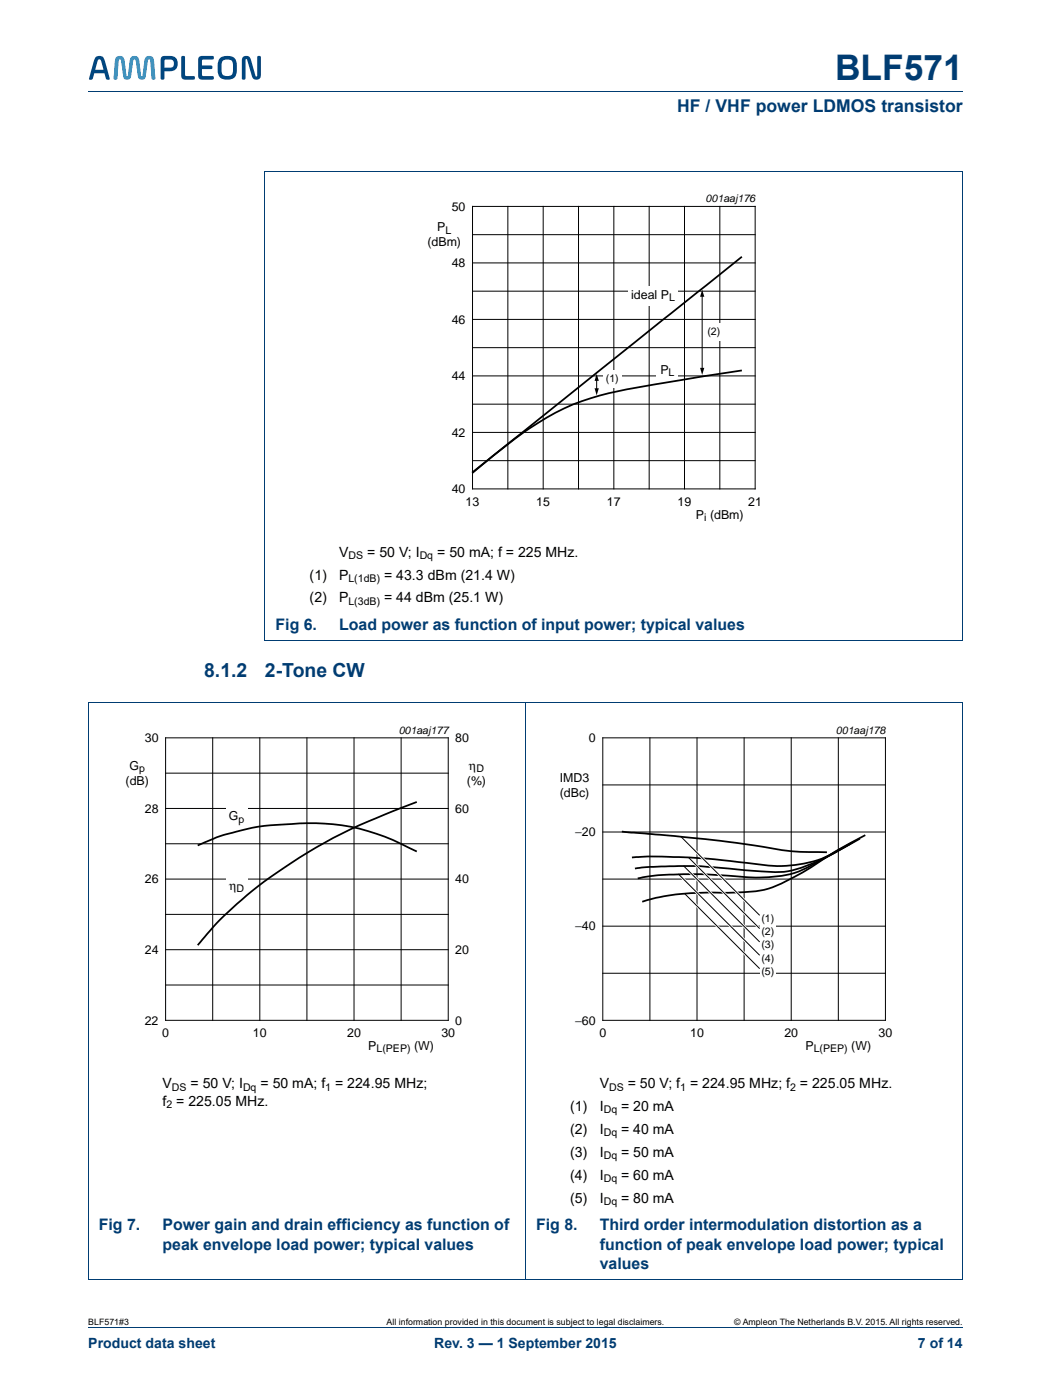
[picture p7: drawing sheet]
<svg xmlns="http://www.w3.org/2000/svg" width="210mm" height="280mm" viewBox="0 0 210 280" stroke-linecap="round" stroke-linejoin="round" font-family="sans-serif">
<path d="M17.6 18.3h174.7M17.6 265.3h174.7" fill="none" stroke="#003c72" stroke-width=".2"/>
<g fill="#00467f">
<path d="M36.2 11.3l.3-.1 .4 .1 .1 3.8 1.9 .2-.1 .6h-1.8a.71 .71 0 0 1-.8-.8z"/>
<path d="M39.8 11.4l.6-.2h2l.3 .1-.1 .6h-2l-.2 .1-.1 1.1h2l.1 .4-.1 .3h-2v1.1l.3 .3h2l.1 .6-.3 .1h-2a.71 .71 0 0 1-.8-.8v-3.1z"/>
<path d="M19.7 11.9l-.7 2h1.7l-.6-1.8-.1-.2zM19.1 11.4a1.15 1.15 0 0 1 1.3-.1 1.15 1.15 0 0 1 .6 1.1l.9 3.2-.1 .3-.6-.1-.3-1.2h-2.1l-.3 1.2-.7 .1v-.3l.9-3.2z"/>
<path d="M32.9 12l-.1 1.5h1.1a.82 .82 0 0 0 .8-.8 .82 .82 0 0 0-.8-.8zM32.3 11.4a3.4 3.4 0 0 1 2.8 .2 1.59 1.59 0 0 1 .3 1.7 1.59 1.59 0 0 1-1.5 .9h-1.1v1.6l-.4 .1-.3-.1v-3.8z"/>
<path d="M44.5 12.2a3.2 3.2 0 0 0 .1 2.8 1.19 1.19 0 0 0 1.3 .2 1.19 1.19 0 0 0 .6-1.2 2.2 2.2 0 0 0-.3-2l-1.1-.1zM43.9 11.7a2.36 2.36 0 0 1 3.2 .2 4.5 4.5 0 0 1-.2 3.5 2.35 2.35 0 0 1-3.2-.2 4.5 4.5 0 0 1 .2-3.5z"/>
</g>
<path d="M23.3 11.3a1 1 0 0 1 1.1 0 1 1 0 0 1 .5 .9l.3 2.8 .2 .3 .1-.3 .4-2.8a.97 .97 0 0 1 1-1 .97 .97 0 0 1 .9 1l.4 2.8 .1 .3 .2-.3 .3-2.8a.98 .98 0 0 1 1-1 .98 .98 0 0 1 1 1l.2 3.6-.4 .1-.3-.1-.3-3.6-.2-.3-.3 .3-.4 2.9a.8 .8 0 0 1-.8 .8 .8 .8 0 0 1-.8-.8l-.4-2.9-.2-.3-.3 .3-.4 2.9a.8 .8 0 0 1-.8 .8 .8 .8 0 0 1-.8-.8l-.4-2.9-.3-.3-.2 .3-.3 3.6-.4 .1-.3-.1 .2-3.6z" fill="#00a4e4"/>
<path d="M48.5 11.4a1.01 1.01 0 0 1 1.1-.1 1.01 1.01 0 0 1 .6 .8l.8 3.1 .2 .1 .2-.2v-3.8l.3-.1 .4 .1v3.7a.94 .94 0 0 1-.9 .9 .94 .94 0 0 1-1-.9l-.8-3.1-.2-.1-.2 .2v3.8l-.3 .1-.4-.1v-3.7z" fill="#00467f"/>
<path d="M52.9 34.2h139.4M52.9 34.2v93.8M192.3 34.2v93.8M52.9 128h139.4" fill="none" stroke="#003c72" stroke-width=".2"/>
<path d="M81.7 38.4h81.8v66.4h-81.8z" fill="none" stroke="#fff" stroke-width=".2"/>
<g fill="none" stroke="#000" stroke-width=".2">
<path d="M94.4 41.2h56.4v56.5h-56.4zM94.4 46.9h56.4M94.4 58.2h56.4M94.4 52.5h56.4M101.4 41.2v56.5M108.5 41.2v56.5M115.5 41.2v56.5M122.6 41.2v56.5M129.7 41.2v56.5M136.7 41.2v56.5M140.2 59v14.8M143.8 41.2v56.5"/>
<path d="M94.4 69.5h56.4M94.4 63.8h56.4M94.4 75.1h56.4M119.2 75.8v2.1M94.4 80.8h56.4M94.4 92.1h56.4M94.4 86.4h56.4"/>
</g>
<path d="M140.2 57.9l.5 1.4h-.9zM119.2 74.7l.4 1.4h-.9zM118.7 77.6h.9l-.4 1.4zM139.8 73.5h.9l-.5 1.4z" fill="#000"/>
<g fill="#fff">
<path d="M120.4 74.1h3.7v3.4h-3.7z"/>
<path d="M140.7 64.6h3.7v3.4h-3.7z"/>
<path d="M125.5 57.1h10v4h-10z"/>
<path d="M131.2 71.6h4.2v4h-4.2z"/>
</g>
<path d="M148.2 51.3l-53.9 43.1M148.2 74l-20.1 3.3a58 58 0 0 0-17.2 5.2 79.3 79.3 0 0 0-12.4 8.5l-4.2 3.5" fill="none" stroke="#000" stroke-width=".35"/>
<path d="M17.6 140.4h174.7M17.6 140.4v115.3M104.9 140.3v115.5M192.3 140.4v115.3M17.6 255.8h174.7" fill="none" stroke="#003c72" stroke-width=".2"/>
<path d="M20.4 144.6h81.8v66.3h-81.8z" fill="none" stroke="#fff" stroke-width=".2"/>
<g fill="none" stroke="#000" stroke-width=".2">
<path d="M33.1 147.4h56.4v56.5h-56.4zM33.1 154.5h56.4M42.5 147.4v56.5M51.9 147.4v56.5M61.3 147.4v56.5M70.7 147.4v56.5M80.1 147.4v56.5M33.1 175.7h56.4M33.1 168.6h56.4M33.1 161.5h56.4M33.1 196.8h56.4M33.1 189.8h56.4"/>
<path d="M33.1 182.7h56.4"/>
</g>
<g fill="#fff">
<path d="M45.2 161h4.2v4.1h-4.2z"/>
<path d="M45.2 175.4h4.2v4.1h-4.2z"/>
</g>
<path d="M39.5 168.9a47 47 0 0 1 18.7-4.2 40.3 40.3 0 0 1 23.5 4.7l1.5 .8M83.2 160.3a114.3 114.3 0 0 0-26.5 13.1 73.2 73.2 0 0 0-17.2 15.5M124.2 166.2l16.6 1.5 12.2 1.6a49.4 49.4 0 0 0 12.2 1M169.6 168.7l-1.3 .7a24.6 24.6 0 0 1-18.3 3.1 129.5 129.5 0 0 0-23.8-1.2M170.5 168.2a43.8 43.8 0 0 1-13.1 5.9 56.3 56.3 0 0 1-11.8-.5 78 78 0 0 0-13.5-.5l-3.4 .2-1.9 .3M171.7 167.6l-7 3.8a21.7 21.7 0 0 1-9.4 3.7 42.1 42.1 0 0 1-10-.1 86.7 86.7 0 0 0-12.4-.2l-2.9 .3-2.6 .4M172.8 166.9a73.7 73.7 0 0 0-9.6 5.6l-3.7 2.2a21.4 21.4 0 0 1-10.1 3.5l-3.9 .2a52.4 52.4 0 0 0-16.2 1.5l-1 .3" fill="none" stroke="#000" stroke-width=".35"/>
<path d="M120.4 147.4h56.4v56.5h-56.4zM120.4 156.8h56.4M129.8 147.4v56.5M139.2 147.4v56.5M148.6 147.4v56.5M158 147.4v56.5M167.4 147.4v56.5M120.4 166.3h56.4M120.4 175.7h56.4M120.4 185.1h56.4M120.4 194.5h56.4" fill="none" stroke="#000" stroke-width=".2"/>
<path d="M107.7 144.6h81.8v66.3h-81.8z" fill="none" stroke="#fff" stroke-width=".2"/>
<g fill="#fff">
<path d="M151.8 184.9h3.1v2.8h-3.1z"/>
<path d="M151.8 187.5h3.1v2.9h-3.1z"/>
<path d="M151.8 190.2h3.1v2.8h-3.1z"/>
<path d="M151.8 192.8h3.1v2.9h-3.1z"/>
<path d="M151.8 182.2h3.1v2.9h-3.1z"/>
</g>
<path d="M136 175.2l15.7 15.6M137.3 173.8l14.4 14.4M137.6 168.8l14.1 14M137.9 179.8l13.8 13.7M138.6 172.5l13.1 13" fill="none" stroke="#fff" stroke-width=".53"/>
<path d="M135.5 174.7l16.2 16.1M136 167.2l15.7 15.6M136.6 173.1l15.1 15.1M136.8 178.6l14.9 14.9M137.5 171.4l14.2 14.1" fill="none" stroke="#000" stroke-width=".2"/>
<text font-size="7" fill="#003c72" x="166.8" y="16">BLF571</text>
<g font-size="3.9" fill="#003c72">
<text x="40.8" y="135.2">8.1.2</text>
<text x="52.9" y="135.2">2-Tone CW</text>
</g>
<text font-size="3.5" fill="#003c72" x="135.3" y="22.4">HF / VHF power LDMOS transistor</text>
<g font-size="3.2" fill="#003c72">
<text x="55" y="125.9">Fig 6.</text>
<text x="67.7" y="125.9">Load power as function of input power; typical values</text>
<text x="19.7" y="245.9">Fig 7.</text>
<text x="32.4" y="245.9">Power gain and drain efficiency as function of</text>
<text x="107.1" y="245.9">Fig 8.</text>
<text x="119.8" y="245.9">Third order intermodulation distortion as a</text>
<text x="32.4" y="249.7">peak envelope load power; typical values</text>
<text x="119.8" y="249.7">function of peak envelope load power; typical</text>
<text x="119.8" y="253.6">values</text>
</g>
<g font-size="2.8">
<text x="67.7" y="111.2">V</text>
<text x="73.3" y="111.2">= 50 V; I</text>
<text x="87.3" y="111.2">= 50 mA; f = 225 MHz.</text>
<text x="61.8" y="115.8">(1)</text>
<text x="67.7" y="115.8">P</text>
<text x="76.7" y="115.8">= 43.3 dBm (21.4 W)</text>
<text x="61.8" y="120.4">(2)</text>
<text x="67.7" y="120.4">P</text>
<text x="76.7" y="120.4">= 44 dBm (25.1 W)</text>
<text x="32.4" y="220.9">f = 225.05 MHz.</text>
<text x="32.4" y="217.4">V</text>
<text x="38.1" y="217.4">= 50 V; I</text>
<text x="52" y="217.4">= 50 mA; f = 224.95 MHz;</text>
<text x="113.9" y="222">(1)</text>
<text x="119.8" y="217.4">V</text>
<text x="119.8" y="222">I</text>
<text x="124" y="222">= 20 mA</text>
<text x="125.4" y="217.4">= 50 V; f = 224.95 MHz; f = 225.05 MHz.</text>
<text x="113.9" y="226.6">(2)</text>
<text x="119.8" y="226.6">I</text>
<text x="124" y="226.6">= 40 mA</text>
<text x="113.9" y="231.2">(3)</text>
<text x="119.8" y="231.2">I</text>
<text x="124" y="231.2">= 50 mA</text>
<text x="113.9" y="235.7">(4)</text>
<text x="119.8" y="235.7">I</text>
<text x="124" y="235.7">= 60 mA</text>
<text x="113.9" y="240.3">(5)</text>
<text x="119.8" y="240.3">I</text>
<text x="124" y="240.3">= 80 mA</text>
</g>
<g font-size="2.8" fill="#003c72">
<text x="17.6" y="269.3">Product data sheet</text>
<text x="86.7" y="269.3">Rev. 3 — 1 September 2015</text>
<text x="183.3" y="269.3">7 of 14</text>
</g>
<g font-size="2.5">
<text x="87.3" y="46.2">P</text>
<text x="90.2" y="42.1">50</text>
<text x="85.4" y="49.2">(dBm)</text>
<text x="90.2" y="53.4">48</text>
<text x="126.1" y="59.7">ideal P</text>
<text x="90.2" y="64.7">46</text>
<text x="90.2" y="76">44</text>
<text x="131.9" y="74.7">P</text>
<text x="90.2" y="87.3">42</text>
<text x="90.2" y="98.5">40</text>
<text x="93" y="101.1">13</text>
<text x="107.1" y="101.1">15</text>
<text x="121.2" y="101.1">17</text>
<text x="135.3" y="101.1">19</text>
<text x="149.4" y="101.1">21</text>
<text x="139" y="103.6">P (dBm)</text>
<text x="28.9" y="148.3">30</text>
<text x="90.9" y="148.3">80</text>
<text x="117.6" y="148.3">0</text>
<text x="25.9" y="153.8">G</text>
<text x="93.7" y="153.8">η</text>
<text x="25.1" y="156.8">(dB)</text>
<text x="93.2" y="156.8">(%)</text>
<text x="111.8" y="156.2">IMD3</text>
<text x="111.8" y="159.2">(dBc)</text>
<text x="28.9" y="162.4">28</text>
<text x="45.7" y="163.9">G</text>
<text x="90.9" y="162.4">60</text>
<text x="114.9" y="167.1">−20</text>
<text x="28.9" y="176.5">26</text>
<text x="45.8" y="177.8">η</text>
<text x="90.9" y="176.5">40</text>
<text x="114.9" y="185.9">−40</text>
<text x="28.9" y="190.6">24</text>
<text x="90.9" y="190.6">20</text>
<text x="28.9" y="204.7">22</text>
<text x="32.4" y="207.3">0</text>
<text x="50.5" y="207.3">10</text>
<text x="69.3" y="207.3">20</text>
<text x="73.5" y="209.8">P</text>
<text x="82.7" y="209.8">(W)</text>
<text x="88.1" y="207.3">30</text>
<text x="90.9" y="204.7">0</text>
<text x="114.9" y="204.7">−60</text>
<text x="119.7" y="207.3">0</text>
<text x="137.8" y="207.3">10</text>
<text x="156.6" y="207.3">20</text>
<text x="160.9" y="209.8">P</text>
<text x="170" y="209.8">(W)</text>
<text x="175.5" y="207.3">30</text>
</g>
<g font-size="2.1">
<text x="140.9" y="40.4">001aaj176</text>
<text x="89" y="46.7">L</text>
<text x="133.6" y="60.2">L</text>
<text x="141.3" y="66.9">(2)</text>
<text x="121" y="76.3">(1)</text>
<text x="133.5" y="75.2">L</text>
<text x="140.6" y="104.1">i</text>
<text x="69.6" y="111.7">DS</text>
<text x="83.8" y="111.7">Dq</text>
<text x="69.6" y="116.3">L(1dB)</text>
<text x="69.6" y="120.9">L(3dB)</text>
<text x="79.6" y="146.6">001aaj177</text>
<text x="167" y="146.6">001aaj178</text>
<text x="27.8" y="154.3">p</text>
<text x="95.1" y="154.3">D</text>
<text x="47.6" y="164.4">p</text>
<text x="47.3" y="178.3">D</text>
<text x="152.1" y="184.2">(1)</text>
<text x="152.1" y="186.9">(2)</text>
<text x="152.1" y="189.5">(3)</text>
<text x="152.1" y="192.2">(4)</text>
<text x="152.1" y="194.8">(5)</text>
<text x="75.2" y="210.3">L(PEP)</text>
<text x="162.5" y="210.3">L(PEP)</text>
<text x="33.2" y="221.4">2</text>
<text x="34.3" y="217.9">DS</text>
<text x="48.5" y="217.9">Dq</text>
<text x="65" y="217.9">1</text>
<text x="121.6" y="217.9">DS</text>
<text x="135.9" y="217.9">1</text>
<text x="157.8" y="217.9">2</text>
<text x="120.6" y="222.5">Dq</text>
<text x="120.6" y="227.1">Dq</text>
<text x="120.6" y="231.7">Dq</text>
<text x="120.6" y="236.3">Dq</text>
<text x="120.6" y="240.9">Dq</text>
</g>
<g font-size="1.8">
<text x="17.6" y="264.7">BLF571#3</text>
<text x="77.2" y="264.7">All information provided in this document is subject to legal disclaimers.</text>
<text x="146.6" y="264.7">© Ampleon The Netherlands B.V. 2015. All rights reserved.</text>
</g>
</svg>
